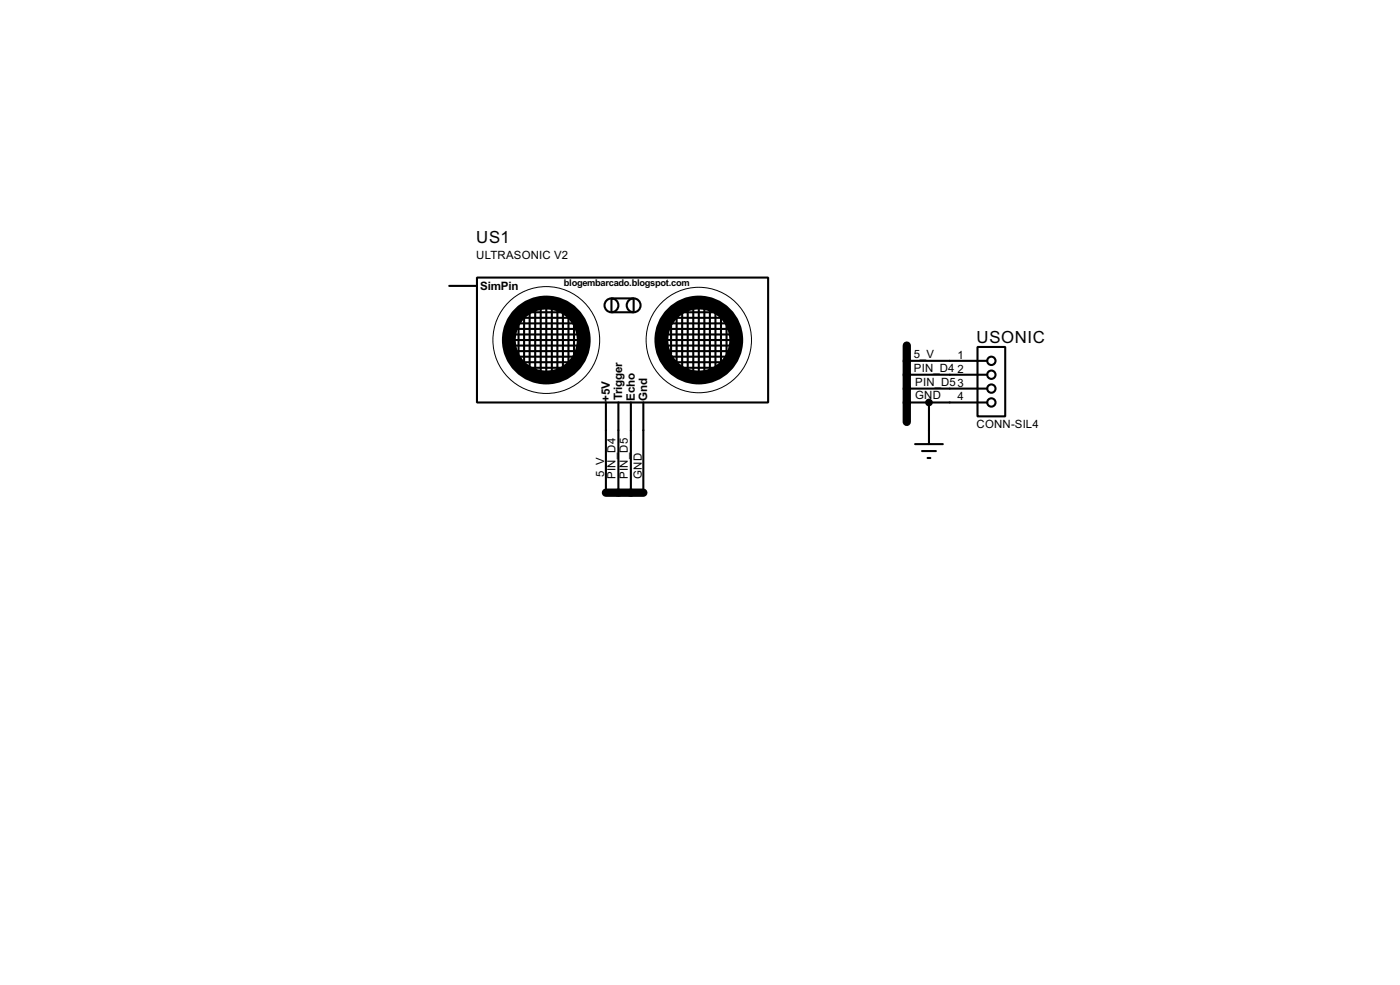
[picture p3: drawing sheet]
<svg xmlns="http://www.w3.org/2000/svg" width="256mm" height="180mm" viewBox="0 0 256 180" stroke-linecap="round" stroke-linejoin="round" font-family="sans-serif">
<path d="M166.1 63.2v14M111 90.2h6.9" fill="none" stroke="#000" stroke-width="1.5"/>
<g fill="none" stroke="#000" stroke-width=".38">
<path d="M82.3 52.3h5.1M87.4 50.8h53.3v22.9h-53.3zM94 59.2h11.7M94 58.2h10.9M95 58.9v6.6M95.2 57.1h8.7M96 57.4v9.4M97 57.1v10.5M98 56.4v11.7M99.1 56.4v11.9M100.1 56.4v12.4M101.1 56.4v12.4"/>
<path d="M102.1 55.9v12.7M103.1 56.9v11.7M104.1 58.2v9.6M105.2 59.2v6.6M112 54.6h4.1v2.5h-4.1zM122.2 59.2h11.4M122.2 58.2h10.4M122.9 58.9v5.9M123.7 57.1h8.1M124 57.4v9.4M125 56.9v10.7M126 56.1v12"/>
<path d="M127 56.1v12.2M128 56.1v12.2M129 56.1v12.2M130 56.4v11.7M131.1 56.9v10.7M132.1 58.2v8.6M133.1 58.7v7.1M93 63.2h12.9M93.5 61.2h12.7M93.5 60.2h12.4M93.5 64.3h12.2M93.7 62.2h12.2"/>
<path d="M94 65.3h11.4M94.2 66.3h11M94.2 67.3h10.4M111 73.7v16.5M113.3 73.7v16.5M115.6 73.7v16.5M117.9 73.7v16.5M121.4 60.2h12.2M121.9 62.2h12.7M121.9 61.2h12.5M121.9 63.2h12.5M122.2 64.3h11.7"/>
<path d="M122.7 65.3h11.4M123.2 66.3h9.6M124 67.3h7.6M166.1 71.1h14.7M166.1 68.6h14.7M166.1 66h14.7M166.1 73.7h14.7M170.2 73.7v7.6M179.1 63.5h5v12.7h-5zM167.6 81.3h5.1M168.9 82.5h2.5M169.9 83.8h.5"/>
<circle cx="112" cy="55.9" r="1.27"/>
<circle cx="116.1" cy="55.9" r="1.27"/>
<circle cx="181.6" cy="68.6" r=".76"/>
<circle cx="181.6" cy="71.1" r=".76"/>
<circle cx="181.6" cy="66" r=".76"/>
<circle cx="181.6" cy="73.7" r=".76"/>
</g>
<g fill="none" stroke="#000" stroke-width=".18">
<circle cx="100.1" cy="62.2" r="9.8"/>
<circle cx="128" cy="62.2" r="9.7"/>
</g>
<g fill="none" stroke="#000" stroke-width="2.5">
<circle cx="100.1" cy="62.2" r="6.9"/>
<circle cx="128" cy="62.2" r="6.9"/>
</g>
<circle cx="170.2" cy="73.7" r=".51" fill="#000" stroke="#000" stroke-width=".38"/>
<g font-size="3.4">
<text x="87.3" y="44.5">US1</text>
<text x="178.9" y="62.7">USONIC</text>
</g>
<g font-size="2.4">
<text x="88" y="53">SimPin</text>
<text x="111.7" y="73.5" transform="rotate(-90 111.7 73.5)">+5V</text>
<text x="114" y="73.3" transform="rotate(-90 114 73.3)">Trigger</text>
<text x="116.3" y="73.3" transform="rotate(-90 116.3 73.3)">Echo</text>
<text x="118.6" y="73.4" transform="rotate(-90 118.6 73.4)">Gnd</text>
</g>
<g font-size="2.3">
<text x="87.2" y="47.5">ULTRASONIC V2</text>
<text x="167.4" y="65.5">5_V</text>
<text x="175.4" y="65.7">1</text>
<text x="167.4" y="68">PIN_D4</text>
<text x="167.7" y="70.6">PIN_D53</text>
<text x="175.4" y="68.2">2</text>
<text x="167.7" y="73.1">GND</text>
<text x="175.4" y="73.3">4</text>
<text x="178.9" y="78.3">CONN-SIL4</text>
<text x="110.7" y="87.4" transform="rotate(-90 110.7 87.4)">5_V</text>
<text x="112.7" y="87.6" transform="rotate(-90 112.7 87.6)">PIN_D4</text>
<text x="115" y="87.6" transform="rotate(-90 115 87.6)">PIN_D5</text>
<text x="117.6" y="87.6" transform="rotate(-90 117.6 87.6)">GND</text>
</g>
<text font-size="1.9" x="103.3" y="52.4">blogembarcado.blogspot.com</text>
</svg>
